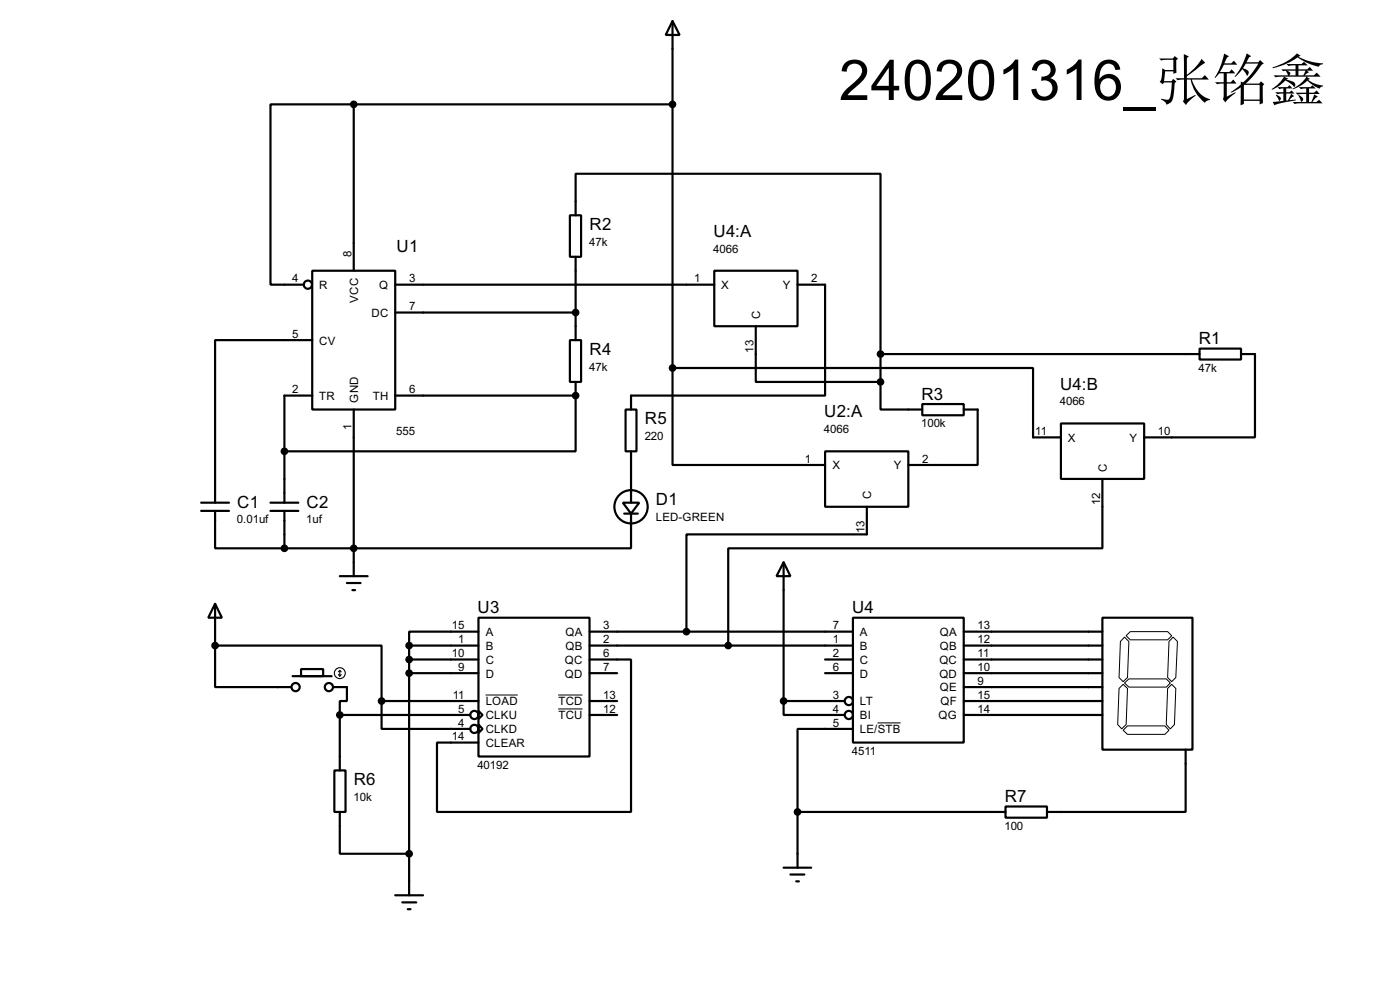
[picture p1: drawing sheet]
<svg xmlns="http://www.w3.org/2000/svg" width="256mm" height="180mm" viewBox="0 0 256 180" stroke-linecap="round" stroke-linejoin="round" font-family="sans-serif">
<g fill="none" stroke="#000" stroke-width=".4">
<path d="M64.8 19.1h-15.2v33h6.1M64.8 19.1v30.5M64.8 19.1h58.4M123.2 3.9l1.3 2.5h-2.5zM123.2 3.9v63.5M104.4 39.4h2.1v7.6h-2.1zM105.5 39.4v-7.6h55.8v33M57.2 49.6h15.2v25.4h-15.2zM72.4 52.1h58.5M72.4 57.2h33.1M105.5 47v15.3M130.9 49.6h15.2v10.1h-15.2z"/>
<path d="M138.5 59.7v10.2h22.8M146.1 52.1h5.1v20.3h-35.6v2.6M57.2 62.3h-17.8v29.7M57.2 72.4h-5.1v19.6M64.8 75v30.5M72.4 72.4h33.1M104.4 62.3h2.1v7.6h-2.1zM105.5 72.4v10.2h-53.4M105.5 69.9v2.5M114.6 75h2v7.6h-2zM123.2 67.4v17.7h28M123.2 67.4h66.1v12.7h5.1"/>
<path d="M161.3 69.9v5.1h7.7M161.3 64.8v5.1M161.3 64.8h58.5M169 74h7.6v2h-7.6zM176.6 75h2.5v10.1h-12.7M194.4 77.5h15.2v10.2h-15.2zM219.8 63.8h7.6v2h-7.6zM227.4 64.8h2.5v15.3h-20.3M36.9 93.5h5.1M36.9 92h5.1M39.4 93.5v6.9h12.7M49.6 93.5h5.1"/>
<path d="M49.6 92h5.1M52.1 93.5v6.9M114.1 92h3l-1.5 2zM114.4 94h2.5M115.6 94v6.4h-63.5M115.6 82.6v9.4M151.2 82.6h15.2v10.2h-15.2zM158.8 92.8v5h-33v17.8M202 87.7v12.7h-68.6v17.8M39.4 110.5l1.3 2.6h-2.5zM39.4 118.2v7.6h14M39.4 118.2h30.5v10.1"/>
<path d="M39.4 110.5v7.7M62.3 105.5h5.1M63.6 106.7h2.5M64.6 108h.5M75 118.2h12.7M75 118.2v45.7M87.7 113.1h20.3v25.4h-20.3zM87.7 115.6h-12.7v2.6M108 118.2h48.3M108 115.6h48.3M143.6 102.9l1.2 2.6h-2.5zM143.6 102.9v25.4"/>
<path d="M156.3 113.1h20.3v22.8h-20.3zM176.6 118.2h25.4M176.6 115.6h25.4M202 113.1h16.5v24.1h-16.5zM53.6 123.8h7.2M55.2 122.5h4v1.3h-4zM61 125.8h2.6v2.5h-1.3v2.6M62.3 130.9v10.1M62.3 130.9h23.9M69.9 128.3v5.1h16.3M69.9 128.3h17.8M75 120.7h12.7"/>
<path d="M75 123.2h12.7M87.7 130.1l.7 .8-.7 .7zM87.7 132.6l.7 .8-.7 .8zM108 120.7h7.6v27.9h-35.5v-12.7h7.6M108 123.2h5.1M108 130.9h5.1M108 128.3h5.1M143.6 128.3v2.6h11.1M143.6 128.3h11.1M151.2 120.7h5.1M151.2 123.2h5.1M156.3 133.4h-10.2v15.2"/>
<path d="M176.6 120.7h25.4M176.6 123.2h25.4M176.6 130.9h25.4M176.6 128.3h25.4M176.6 125.8h25.4M217.2 137.2v11.4h-25.4M61.3 141h2v7.6h-2zM62.3 148.6v7.7h12.7M143.6 158.8h5M146.1 148.6v10.2M146.1 148.6h38.1M184.2 147.6h7.6v2.1h-7.6z"/>
<path d="M72.4 163.9h5.1M73.7 165.2h2.6M74.7 166.4h.5M144.8 160.1h2.6M145.9 161.3h.5"/>
<circle cx="56.4" cy="52.1" r=".75"/>
<circle cx="115.6" cy="92.8" r="3.1"/>
<circle cx="54.1" cy="125.8" r=".75"/>
<circle cx="60.2" cy="125.8" r=".75"/>
<circle cx="86.9" cy="130.9" r=".75"/>
<circle cx="86.9" cy="133.4" r=".75"/>
<circle cx="155.5" cy="128.3" r=".75"/>
<circle cx="155.5" cy="130.9" r=".75"/>
</g>
<circle cx="105.5" cy="72.4" r=".2" fill="#000"/>
<path d="M206 116.6l.8 .8-.2 6.6-.8 .8-.8-.8 .3-6.6zM206.3 116.4l.8-.8h6.8l.8 .8-.8 .7h-6.8zM214.9 116.6l.8 .8-.3 6.6-.7 .8-.8-.8 .3-6.6zM89 127.2h5.9M102.3 127.2h4.4M102.3 129.8h4.4M160.8 132.3h4.2M205 126l.8-.7 .8 .7-.3 6.6-.8 .8-.7-.8zM205.8 133.7l.8-.8h6.8l.8 .8-.8 .7h-6.8zM206 125l.8-.7h6.9l.7 .7-.7 .8h-6.9zM213.9 126l.8-.7 .7 .7-.2 6.6-.8 .8-.7-.8z" fill="none" stroke="#000" stroke-width=".18"/>
<g fill="none" stroke="#000" stroke-width=".2">
<path d="M62 123.5l.3 .3M62.3 122.7v1.1M62.3 122.7l-.3 .3M62.3 122.7l.2 .3M62.5 123.5l-.2 .3"/>
<circle cx="62.2" cy="123.2" r="1"/>
</g>
<g fill="#000" stroke="#000" stroke-width=".4">
<circle cx="64.8" cy="19.1" r=".5"/>
<circle cx="123.2" cy="19.1" r=".5"/>
<circle cx="105.4" cy="57.2" r=".5"/>
<circle cx="105.4" cy="72.4" r=".5"/>
<circle cx="123.2" cy="67.4" r=".5"/>
<circle cx="161.3" cy="69.9" r=".5"/>
<circle cx="161.3" cy="64.8" r=".5"/>
<circle cx="52.1" cy="82.6" r=".5"/>
<circle cx="39.4" cy="118.2" r=".5"/>
<circle cx="52.1" cy="100.4" r=".5"/>
<circle cx="64.8" cy="100.4" r=".5"/>
<circle cx="74.9" cy="118.2" r=".5"/>
<circle cx="125.7" cy="115.6" r=".5"/>
<circle cx="133.4" cy="118.2" r=".5"/>
<circle cx="62.2" cy="130.9" r=".5"/>
<circle cx="69.9" cy="128.3" r=".5"/>
<circle cx="74.9" cy="123.2" r=".5"/>
<circle cx="74.9" cy="120.7" r=".5"/>
<circle cx="143.5" cy="128.3" r=".5"/>
<circle cx="74.9" cy="156.3" r=".5"/>
<circle cx="146.1" cy="148.6" r=".5"/>
</g>
<text font-size="11.5" x="153.7" y="18.3">240201316_张铭鑫</text>
<g font-size="3.5">
<text x="72.7" y="46.2">U1</text>
<text x="108" y="42.1">R2</text>
<text x="130.7" y="43.4">U4:A</text>
<text x="108" y="64.9">R4</text>
<text x="219.6" y="63">R1</text>
<text x="194.2" y="71.3">U4:B</text>
<text x="118.2" y="77.6">R5</text>
<text x="151" y="76.4">U2:A</text>
<text x="168.8" y="73.2">R3</text>
<text x="43.5" y="92.9">C1</text>
<text x="56.2" y="92.9">C2</text>
<text x="120.2" y="92.4">D1</text>
<text x="87.5" y="112.3">U3</text>
<text x="156.1" y="112.3">U4</text>
<text x="64.8" y="143.7">R6</text>
<text x="184.1" y="146.8">R7</text>
</g>
<g font-size="2.4">
<text x="64.4" y="47" transform="rotate(-90 64.4 47)">8</text>
<text x="107.9" y="45">47k</text>
<text x="130.7" y="46.3">4066</text>
<text x="53.5" y="51.7">4</text>
<text x="58.5" y="52.9">R</text>
<text x="69.5" y="52.9">Q</text>
<text x="75" y="51.7">3</text>
<text x="127.2" y="51.7">1</text>
<text x="132.1" y="52.9">X</text>
<text x="143.4" y="52.9">Y</text>
<text x="148.6" y="51.7">2</text>
<text x="65.6" y="55.4" transform="rotate(-90 65.6 55.4)">VCC</text>
<text x="68.1" y="58">DC</text>
<text x="75" y="56.8">7</text>
<text x="139.3" y="58.4" transform="rotate(-90 139.3 58.4)">C</text>
<text x="53.5" y="61.9">5</text>
<text x="58.5" y="63.1">CV</text>
<text x="138.1" y="64.6" transform="rotate(-90 138.1 64.6)">13</text>
<text x="53.5" y="72">2</text>
<text x="75" y="72">6</text>
<text x="107.9" y="67.9">47k</text>
<text x="219.6" y="68">47k</text>
<text x="58.5" y="73.2">TR</text>
<text x="65.6" y="73.7" transform="rotate(-90 65.6 73.7)">GND</text>
<text x="68.3" y="73.2">TH</text>
<text x="194.2" y="74.2">4066</text>
<text x="64.4" y="78.7" transform="rotate(-90 64.4 78.7)">1</text>
<text x="72.6" y="79.7">555</text>
<text x="118.1" y="80.6">220</text>
<text x="151" y="79.3">4066</text>
<text x="168.8" y="78.2">100k</text>
<text x="189.7" y="79.7">11</text>
<text x="195.6" y="80.8">X</text>
<text x="206.9" y="80.8">Y</text>
<text x="212.1" y="79.7">10</text>
<text x="147.5" y="84.7">1</text>
<text x="152.5" y="85.9">X</text>
<text x="163.7" y="85.9">Y</text>
<text x="169" y="84.7">2</text>
<text x="202.8" y="86.4" transform="rotate(-90 202.8 86.4)">C</text>
<text x="43.4" y="95.8">0.01uf</text>
<text x="56.1" y="95.8">1uf</text>
<text x="120.1" y="95.3">LED-GREEN</text>
<text x="159.6" y="91.4" transform="rotate(-90 159.6 91.4)">C</text>
<text x="201.6" y="92.5" transform="rotate(-90 201.6 92.5)">12</text>
<text x="158.4" y="97.6" transform="rotate(-90 158.4 97.6)">13</text>
<text x="82.8" y="115.2">15</text>
<text x="84" y="117.8">1</text>
<text x="89" y="116.4">A</text>
<text x="89" y="119">B</text>
<text x="103.6" y="116.4">QA</text>
<text x="103.6" y="119">QB</text>
<text x="110.5" y="115.2">3</text>
<text x="110.5" y="117.8">2</text>
<text x="152.6" y="115.2">7</text>
<text x="152.6" y="117.8">1</text>
<text x="157.5" y="116.4">A</text>
<text x="157.5" y="119">B</text>
<text x="172.2" y="116.4">QA</text>
<text x="172.2" y="119">QB</text>
<text x="179.1" y="115.2">13</text>
<text x="179.1" y="117.8">12</text>
<text x="82.8" y="120.3">10</text>
<text x="84" y="122.8">9</text>
<text x="89" y="121.5">C</text>
<text x="89" y="124">D</text>
<text x="103.5" y="121.5">QC</text>
<text x="103.5" y="124">QD</text>
<text x="110.5" y="120.3">6</text>
<text x="110.5" y="122.8">7</text>
<text x="152.6" y="120.3">2</text>
<text x="152.6" y="122.8">6</text>
<text x="157.5" y="121.5">C</text>
<text x="157.5" y="124">D</text>
<text x="172.1" y="121.5">QC</text>
<text x="172.1" y="124">QD</text>
<text x="179.1" y="120.3">11</text>
<text x="179.1" y="122.8">10</text>
<text x="179.1" y="125.4">9</text>
<text x="83" y="127.9">11</text>
<text x="84" y="130.5">5</text>
<text x="89" y="129.1">LOAD</text>
<text x="89" y="131.7">CLKU</text>
<text x="102.3" y="129.1">TCD</text>
<text x="102.3" y="131.7">TCU</text>
<text x="110.5" y="127.9">13</text>
<text x="110.5" y="130.5">12</text>
<text x="152.6" y="127.9">3</text>
<text x="152.6" y="130.5">4</text>
<text x="157.5" y="129.1">LT</text>
<text x="157.5" y="131.7">BI</text>
<text x="171.9" y="131.7">QG</text>
<text x="172.2" y="126.6">QE</text>
<text x="172.3" y="129.1">QF</text>
<text x="179.1" y="127.9">15</text>
<text x="179.1" y="130.5">14</text>
<text x="82.8" y="135.5">14</text>
<text x="84" y="133">4</text>
<text x="89" y="136.7">CLEAR</text>
<text x="89" y="134.2">CLKD</text>
<text x="152.6" y="133">5</text>
<text x="157.5" y="134.2">LE/STB</text>
<text x="87.5" y="140.7">40192</text>
<text x="156.1" y="138.1">4511</text>
<text x="64.8" y="146.6">10k</text>
<text x="184" y="151.9">100</text>
</g>
</svg>
